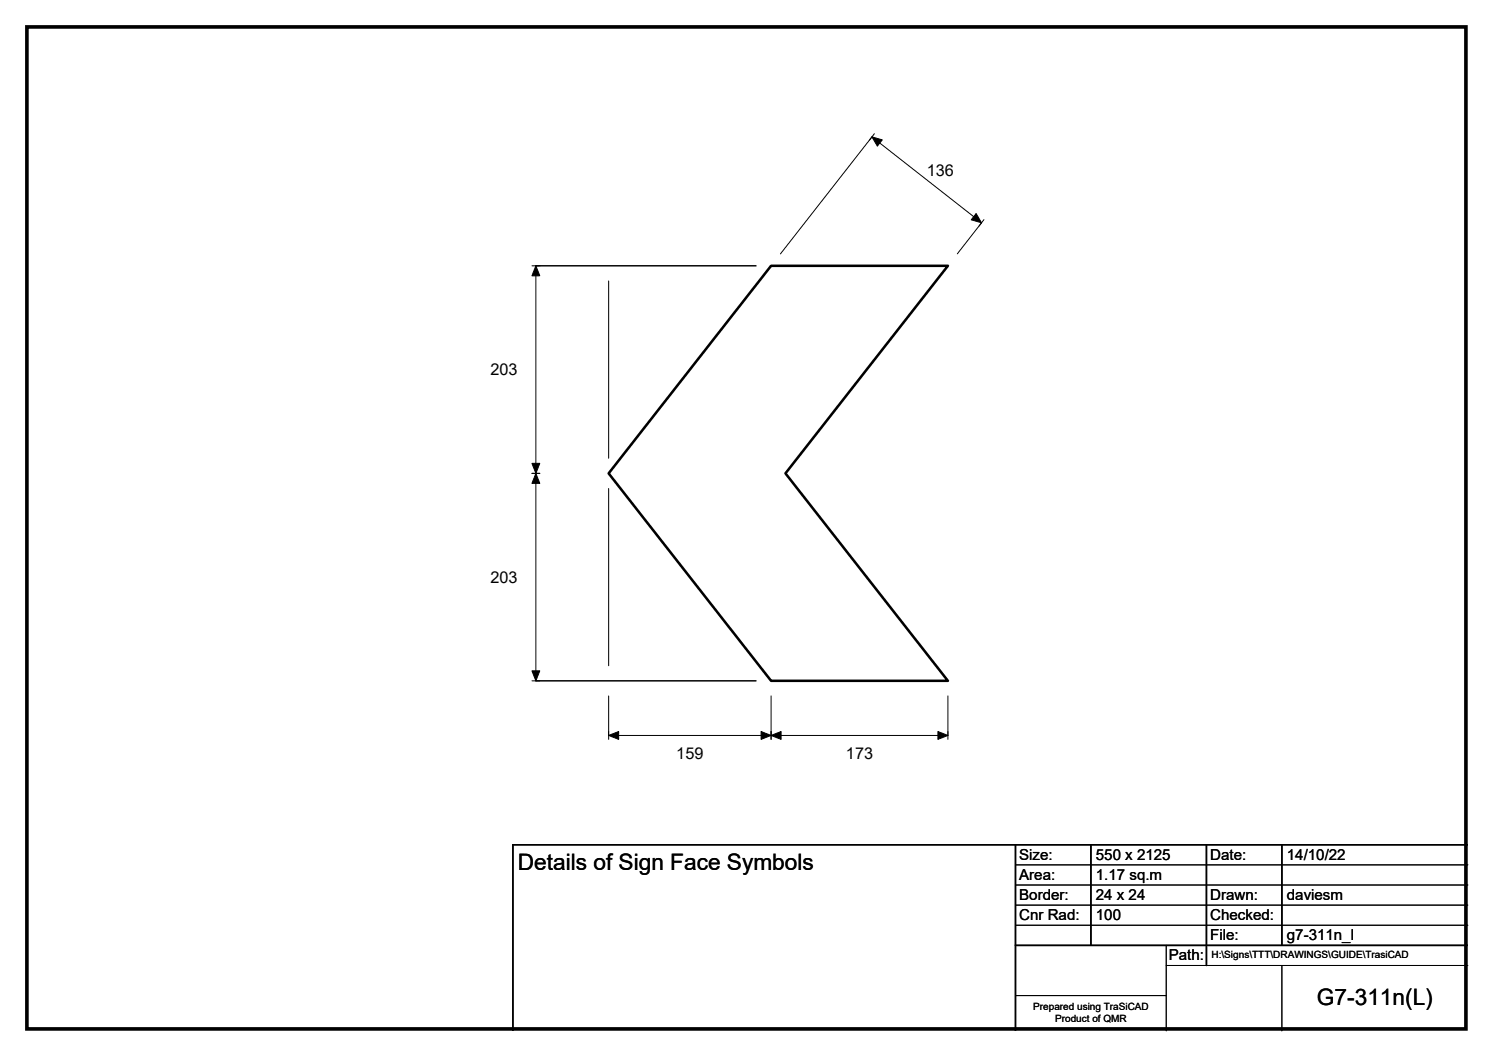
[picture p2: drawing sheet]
<svg xmlns="http://www.w3.org/2000/svg" width="297mm" height="210mm" viewBox="0 0 297 210" stroke-linecap="round" stroke-linejoin="round" font-family="sans-serif">
<path d="M106.6 52.9h43.8M106.6 135.4h43.8M202 168v37M217 168v20M240 168v24M255 168v20M292 168h-190v37M202 188h90" fill="none" stroke="#000" stroke-width=".3"/>
<g fill="none" stroke="#000" stroke-width=".2">
<path d="M174 26.6l-1 1.3M105.8 52.9h1.6M106.6 52.9v82.5M121.1 55.9v35.2M155.3 50.5l18.2-23.3 21.8 17.1-4.8 6.2M195.8 43.7l-1 1.2M105.8 94.1h1.6M121.1 97.1v35.3M105.8 135.4h1.6M121.1 138.4v8.6M153.4 138.4v8.6M188.6 138.4v8.6"/>
<path d="M121.1 146.2h67.5M202 172h90M202 176h90M202 180h90M202 184h90M202 198h30M232 192h60M232 188v17M255 192v13"/>
</g>
<path d="M173.5 27.2l2 .6-.9 1.3zM106.6 52.9l.8 1.9h-1.6zM194.2 42.5l1.1 1.8-2.1-.6zM105.8 92.1h1.6l-.8 2zM106.6 94.1l.8 2h-1.6zM105.8 133.4h1.6l-.8 2zM121.1 146.2l2-.7v1.5zM153.4 146.2l2-.7v1.5zM151.4 145.5l2 .7-2 .8zM186.6 145.5l2 .7-2 .8z" fill="#000" stroke="#000" stroke-width=".2"/>
<path d="M153.4 52.9h35.2l-32.3 41.2 32.3 41.3h-35.2l-32.3-41.3z" fill="none" stroke="#000" stroke-width=".51"/>
<path d="M5.4 5.4h286.3v199.2h-286.3z" fill="none" stroke="#000" stroke-width=".72"/>
<g font-size="4.5">
<text x="103" y="173">Details of Sign Face Symbols</text>
<text x="262" y="199.8">G7-311n(L)</text>
</g>
<g font-size="3.2">
<text x="184.4" y="35.1">136</text>
<text x="97.6" y="74.6">203</text>
<text x="97.6" y="115.8">203</text>
<text x="134.6" y="150.9">159</text>
<text x="168.3" y="150.9">173</text>
</g>
<g font-size="3">
<text x="202.8" y="170.9">Size:</text>
<text x="218" y="170.9">550 x 2125</text>
<text x="240.8" y="170.9">Date:</text>
<text x="256" y="170.9">14/10/22</text>
<text x="202.8" y="174.9">Area:</text>
<text x="202.8" y="178.9">Border:</text>
<text x="218" y="174.9">1.17 sq.m</text>
<text x="218" y="178.9">24 x 24</text>
<text x="240.8" y="178.9">Drawn:</text>
<text x="256" y="178.9">daviesm</text>
<text x="202.8" y="182.9">Cnr Rad:</text>
<text x="218" y="182.9">100</text>
<text x="240.8" y="182.9">Checked:</text>
<text x="232.5" y="190.9">Path:</text>
<text x="240.8" y="186.9">File:</text>
<text x="256" y="186.9">g7-311n_l</text>
</g>
<g font-size="2">
<text x="241" y="190.5">H:\Signs\TTT\DRAWINGS\GUIDE\TrasiCAD</text>
<text x="205.6" y="200.8">Prepared using TraSiCAD</text>
<text x="209.9" y="203.2">Product of QMR</text>
</g>
</svg>
